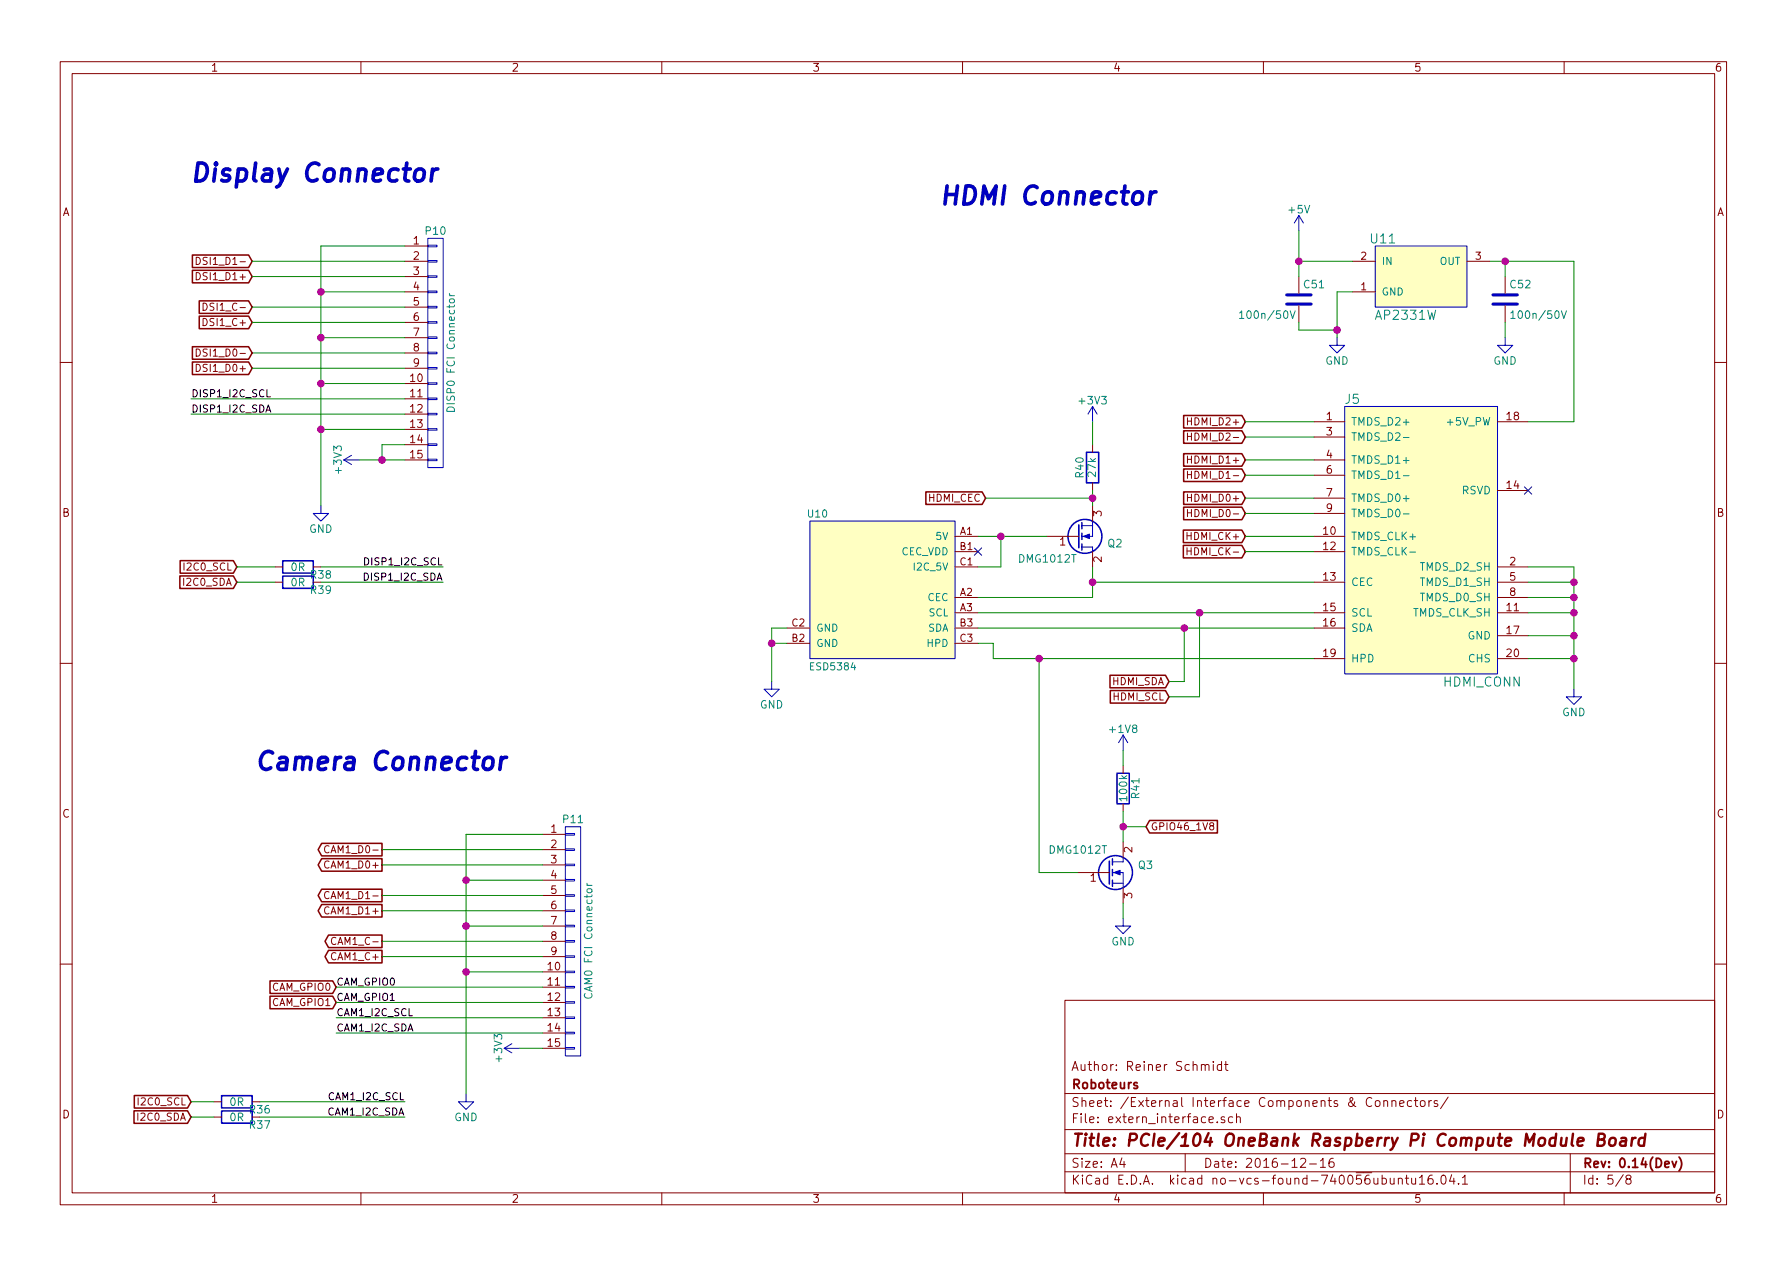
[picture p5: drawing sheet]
EESchema Schematic File Version 2
LIBS:power
LIBS:device
LIBS:transistors
LIBS:conn
LIBS:linear
LIBS:regul
LIBS:74xx
LIBS:cmos4000
LIBS:adc-dac
LIBS:memory
LIBS:xilinx
LIBS:microcontrollers
LIBS:dsp
LIBS:microchip
LIBS:analog_switches
LIBS:motorola
LIBS:texas
LIBS:intel
LIBS:audio
LIBS:interface
LIBS:digital-audio
LIBS:philips
LIBS:display
LIBS:cypress
LIBS:siliconi
LIBS:opto
LIBS:atmel
LIBS:contrib
LIBS:valves
LIBS:ddr2_sodimm
LIBS:raspberry_pi_+_conn
LIBS:onebank
LIBS:fdc5614p
LIBS:pam2306a
LIBS:dmmt5401
LIBS:ap7115
LIBS:dips-s
LIBS:LAN9514I-JZX
LIBS:ts3usb3031
LIBS:93lc66a
LIBS:rj45-0011d01bnl
LIBS:micro_usb
LIBS:video
LIBS:ttl_ieee
LIBS:transf
LIBS:switches
LIBS:supertex
LIBS:stm32
LIBS:stm8
LIBS:silabs
LIBS:sensors
LIBS:rfcom
LIBS:relays
LIBS:references
LIBS:pspice
LIBS:powerint
LIBS:onsemi
LIBS:nxp_armmcu
LIBS:nordicsemi
LIBS:msp430
LIBS:motor_drivers
LIBS:microchip_pic32mcu
LIBS:microchip_pic18mcu
LIBS:microchip_pic16mcu
LIBS:microchip_pic12mcu
LIBS:microchip_pic10mcu
LIBS:microchip_dspic33dsc
LIBS:maxim
LIBS:logo
LIBS:ir
LIBS:hc11
LIBS:graphic
LIBS:gennum
LIBS:ftdi
LIBS:elec-unifil
LIBS:diode
LIBS:dc-dc
LIBS:cmos_ieee
LIBS:brooktre
LIBS:analog_devices
LIBS:actel
LIBS:ac-dc
LIBS:Zilog
LIBS:Xicor
LIBS:Power_Management
LIBS:Oscillators
LIBS:Lattice
LIBS:ESD_Protection
LIBS:Altera
LIBS:74xgxx
LIBS:w_vacuum
LIBS:w_transistor
LIBS:w_rtx
LIBS:w_relay
LIBS:w_opto
LIBS:w_microcontrollers
LIBS:w_memory
LIBS:w_logic
LIBS:w_device
LIBS:w_connectors
LIBS:w_analog
LIBS:ESP8266
LIBS:usb_a_dual
LIBS:hdmi_conn
LIBS:esd5384
LIBS:ap2331w
LIBS:hole
LIBS:h1102
LIBS:RPi PCIe104 OB Compute Mod-cache
EELAYER 26 0
EELAYER END
$Descr A4 11693 8268
encoding utf-8
Sheet 5 8
Title "PCIe/104 OneBank Raspberry Pi Compute Module Board"
Date "2016-12-16"
Rev "0.14(Dev)"
Comp "Roboteurs"
Comment1 "Author: Reiner Schmidt"
Comment2 ""
Comment3 ""
Comment4 ""
$EndDescr
$Comp
L HDMI_CONN J5
U 1 1
P 8800 2750
F 0 "J5" H 8850 2900 60 0000 C CNN
F 1 "HDMI_CONN" H 9700 1050 60 0000 C CNN
F 2 "project_foot:10029449-111RLF" H 8400 3650 60 0001 C CNN
F 3 "" H 8400 3650 60 0000 C CNN
F 4 "10029449-111RLF" H 0 0 50 0001 C CNN "manf#"
F 5 "649-10029449-111RLF " H 0 0 50 0001 C CNN "mouser#"
	1    8800 2750
	1    0    0    -1  
$EndComp
$Comp
L GND #PWR076
U 1 1
P 10300 4500
F 0 "#PWR076" H 10300 4250 50 0001 C CNN
F 1 "GND" H 10300 4350 50 0000 C CNN
F 2 "" H 10300 4500 50 0000 C CNN
F 3 "" H 10300 4500 50 0000 C CNN
	1    10300 4500
	1    0    0    -1  
$EndComp
$Comp
L R R40
U 1 1
P 7150 3050
F 0 "R40" V 7230 3050 50 0000 C CNN
F 1 "27k" V 7150 3050 50 0000 C CNN
F 2 "w_smd_resistors:r_0402" V 7080 3050 50 0001 C CNN
F 3 "" H 7150 3050 50 0000 C CNN
F 4 "ERJ-2GEJ273X" H 0 0 50 0001 C CNN "manf#"
F 5 "667-ERJ-2GEJ273X" H 0 0 50 0001 C CNN "mouser#"
	1    7150 3050
	-1   0    0    1   
$EndComp
$Comp
L +3V3 #PWR077
U 1 1
P 7150 2750
F 0 "#PWR077" H 7150 2600 50 0001 C CNN
F 1 "+3V3" H 7150 2890 50 0000 C CNN
F 2 "" H 7150 2750 50 0000 C CNN
F 3 "" H 7150 2750 50 0000 C CNN
	1    7150 2750
	1    0    0    -1  
$EndComp
$Comp
L ESD5384 U10
U 1 1
P 5800 3850
F 0 "U10" H 5350 4350 47 0000 C CNN
F 1 "ESD5384" H 5450 3350 47 0000 C CNN
F 2 "project_foot:WLCSP9" H 5800 3850 118 0001 C CNN
F 3 "" H 5800 3850 118 0001 C CNN
F 4 "ESD5384NCTBG" H 0 0 50 0001 C CNN "manf#"
F 5 "863-ESD5384NCTBG " H 0 0 50 0001 C CNN "mouser#"
	1    5800 3850
	1    0    0    -1  
$EndComp
$Comp
L GND #PWR078
U 1 1
P 7350 6000
F 0 "#PWR078" H 7350 5750 50 0001 C CNN
F 1 "GND" H 7350 5850 50 0000 C CNN
F 2 "" H 7350 6000 50 0000 C CNN
F 3 "" H 7350 6000 50 0000 C CNN
	1    7350 6000
	1    0    0    -1  
$EndComp
$Comp
L +1V8 #PWR079
U 1 1
P 7350 4900
F 0 "#PWR079" H 7350 4750 50 0001 C CNN
F 1 "+1V8" H 7350 5040 50 0000 C CNN
F 2 "" H 7350 4900 50 0000 C CNN
F 3 "" H 7350 4900 50 0000 C CNN
	1    7350 4900
	1    0    0    -1  
$EndComp
$Comp
L AP2331W U11
U 1 1
P 9000 1500
F 0 "U11" H 9050 1450 60 0000 C CNN
F 1 "AP2331W" H 9200 950 60 0000 C CNN
F 2 "w_smd_trans:sot23" H 9000 1500 60 0001 C CNN
F 3 "" H 9000 1500 60 0001 C CNN
F 4 "AP2331W-7" H 0 0 50 0001 C CNN "manf#"
F 5 "621-AP2331W-7 " H 0 0 50 0001 C CNN "mouser#"
	1    9000 1500
	1    0    0    -1  
$EndComp
$Comp
L C C52
U 1 1
P 9850 1950
F 0 "C52" H 9875 2050 50 0000 L CNN
F 1 "100n/50V" H 9875 1850 50 0000 L CNN
F 2 "w_smd_cap:c_0402" H 9888 1800 50 0001 C CNN
F 3 "" H 9850 1950 50 0000 C CNN
F 4 "GRM155R71H104KE14J" H 0 0 50 0001 C CNN "manf#"
F 5 "81-GRM155R71H104KE4J" H 0 0 50 0001 C CNN "mouser#"
	1    9850 1950
	1    0    0    -1  
$EndComp
$Comp
L GND #PWR080
U 1 1
P 9850 2200
F 0 "#PWR080" H 9850 1950 50 0001 C CNN
F 1 "GND" H 9850 2050 50 0000 C CNN
F 2 "" H 9850 2200 50 0000 C CNN
F 3 "" H 9850 2200 50 0000 C CNN
	1    9850 2200
	1    0    0    -1  
$EndComp
$Comp
L GND #PWR081
U 1 1
P 8750 2200
F 0 "#PWR081" H 8750 1950 50 0001 C CNN
F 1 "GND" H 8750 2050 50 0000 C CNN
F 2 "" H 8750 2200 50 0000 C CNN
F 3 "" H 8750 2200 50 0000 C CNN
	1    8750 2200
	1    0    0    -1  
$EndComp
$Comp
L C C51
U 1 1
P 8500 1950
F 0 "C51" H 8525 2050 50 0000 L CNN
F 1 "100n/50V" H 8100 1850 50 0000 L CNN
F 2 "w_smd_cap:c_0402" H 8538 1800 50 0001 C CNN
F 3 "" H 8500 1950 50 0000 C CNN
F 4 "GRM155R71H104KE14J" H 0 0 50 0001 C CNN "manf#"
F 5 "81-GRM155R71H104KE4J" H 0 0 50 0001 C CNN "mouser#"
	1    8500 1950
	1    0    0    -1  
$EndComp
$Comp
L +5V #PWR082
U 1 1
P 8500 1500
F 0 "#PWR082" H 8500 1350 50 0001 C CNN
F 1 "+5V" H 8500 1640 50 0000 C CNN
F 2 "" H 8500 1500 50 0000 C CNN
F 3 "" H 8500 1500 50 0000 C CNN
	1    8500 1500
	1    0    0    -1  
$EndComp
$Comp
L R R41
U 1 1
P 7350 5150
F 0 "R41" V 7430 5150 50 0000 C CNN
F 1 "100k" V 7350 5150 50 0000 C CNN
F 2 "w_smd_resistors:r_0402" V 7280 5150 50 0001 C CNN
F 3 "" H 7350 5150 50 0000 C CNN
F 4 "ERJ-2GEJ104X" H 0 0 50 0001 C CNN "manf#"
F 5 "667-ERJ-2GEJ104X" H 0 0 50 0001 C CNN "mouser#"
	1    7350 5150
	1    0    0    -1  
$EndComp
$Comp
L CONN_01X15 P11
U 1 1
P 3750 6150
F 0 "P11" H 3750 6950 50 0000 C CNN
F 1 "CAM0 FCI Connector" V 3850 6150 50 0000 C CNN
F 2 "project_foot:1-84952-5" H 3750 6150 50 0001 C CNN
F 3 "" H 3750 6150 50 0000 C CNN
F 4 "1-84952-5" H 0 0 50 0001 C CNN "manf#"
F 5 "571-1-84952-5 " H 0 0 50 0001 C CNN "mouser#"
	1    3750 6150
	1    0    0    -1  
$EndComp
$Comp
L +3V3 #PWR083
U 1 1
P 3400 6850
F 0 "#PWR083" H 3400 6700 50 0001 C CNN
F 1 "+3V3" H 3400 6990 50 0000 C CNN
F 2 "" H 3400 6850 50 0000 C CNN
F 3 "" H 3400 6850 50 0000 C CNN
	1    3400 6850
	0    -1   -1   0   
$EndComp
$Comp
L GND #PWR084
U 1 1
P 3050 7150
F 0 "#PWR084" H 3050 6900 50 0001 C CNN
F 1 "GND" H 3050 7000 50 0000 C CNN
F 2 "" H 3050 7150 50 0000 C CNN
F 3 "" H 3050 7150 50 0000 C CNN
	1    3050 7150
	1    0    0    -1  
$EndComp
$Comp
L CONN_01X15 P10
U 1 1
P 2850 2300
F 0 "P10" H 2850 3100 50 0000 C CNN
F 1 "DISP0 FCI Connector" V 2950 2300 50 0000 C CNN
F 2 "project_foot:1-84952-5" H 2850 2300 50 0001 C CNN
F 3 "" H 2850 2300 50 0000 C CNN
F 4 "1-84952-5" H 0 0 50 0001 C CNN "manf#"
F 5 "571-1-84952-5 " H 0 0 50 0001 C CNN "mouser#"
	1    2850 2300
	1    0    0    -1  
$EndComp
$Comp
L +3V3 #PWR085
U 1 1
P 2350 3000
F 0 "#PWR085" H 2350 2850 50 0001 C CNN
F 1 "+3V3" H 2350 3140 50 0000 C CNN
F 2 "" H 2350 3000 50 0000 C CNN
F 3 "" H 2350 3000 50 0000 C CNN
	1    2350 3000
	0    -1   -1   0   
$EndComp
$Comp
L GND #PWR086
U 1 1
P 2100 3300
F 0 "#PWR086" H 2100 3050 50 0001 C CNN
F 1 "GND" H 2100 3150 50 0000 C CNN
F 2 "" H 2100 3300 50 0000 C CNN
F 3 "" H 2100 3300 50 0000 C CNN
	1    2100 3300
	1    0    0    -1  
$EndComp
$Comp
L Q_NMOS_GDS Q2
U 1 1
P 7050 3500
F 0 "Q2" H 7350 3550 50 0000 R CNN
F 1 "DMG1012T" H 7050 3650 50 0000 R CNN
F 2 "project_foot:SOT523" H 7250 3600 50 0001 C CNN
F 3 "" H 7050 3500 50 0000 C CNN
F 4 "DMG1012T-7" H 0 0 50 0001 C CNN "manf#"
F 5 "621-DMG1012T-7 " H 0 0 50 0001 C CNN "mouser#"
	1    7050 3500
	1    0    0    1   
$EndComp
$Comp
L Q_NMOS_GDS Q3
U 1 1
P 7250 5700
F 0 "Q3" H 7550 5750 50 0000 R CNN
F 1 "DMG1012T" H 7250 5850 50 0000 R CNN
F 2 "project_foot:SOT523" H 7450 5800 50 0001 C CNN
F 3 "" H 7250 5700 50 0000 C CNN
F 4 "DMG1012T-7" H 0 0 50 0001 C CNN "manf#"
F 5 "621-DMG1012T-7 " H 0 0 50 0001 C CNN "mouser#"
	1    7250 5700
	1    0    0    -1  
$EndComp
$Comp
L R R36
U 1 1
P 1550 7200
F 0 "R36" V 1600 7350 50 0000 C CNN
F 1 "0R" V 1550 7200 50 0000 C CNN
F 2 "w_smd_resistors:r_0402" V 1480 7200 50 0001 C CNN
F 3 "" H 1550 7200 50 0000 C CNN
F 4 "CRCW04020000Z0ED" H 0 0 50 0001 C CNN "manf#"
F 5 "71-CRCW0402-0-E3" H 0 0 50 0001 C CNN "mouser#"
	1    1550 7200
	0    1    1    0   
$EndComp
$Comp
L R R37
U 1 1
P 1550 7300
F 0 "R37" V 1600 7450 50 0000 C CNN
F 1 "0R" V 1550 7300 50 0000 C CNN
F 2 "w_smd_resistors:r_0402" V 1480 7300 50 0001 C CNN
F 3 "" H 1550 7300 50 0000 C CNN
F 4 "CRCW04020000Z0ED" H 0 0 50 0001 C CNN "manf#"
F 5 "71-CRCW0402-0-E3" H 0 0 50 0001 C CNN "mouser#"
	1    1550 7300
	0    1    1    0   
$EndComp
$Comp
L R R38
U 1 1
P 1950 3700
F 0 "R38" V 2000 3850 50 0000 C CNN
F 1 "0R" V 1950 3700 50 0000 C CNN
F 2 "w_smd_resistors:r_0402" V 1880 3700 50 0001 C CNN
F 3 "" H 1950 3700 50 0000 C CNN
F 4 "CRCW04020000Z0ED" H 0 0 50 0001 C CNN "manf#"
F 5 "71-CRCW0402-0-E3" H 0 0 50 0001 C CNN "mouser#"
	1    1950 3700
	0    1    1    0   
$EndComp
$Comp
L R R39
U 1 1
P 1950 3800
F 0 "R39" V 2000 3950 50 0000 C CNN
F 1 "0R" V 1950 3800 50 0000 C CNN
F 2 "w_smd_resistors:r_0402" V 1880 3800 50 0001 C CNN
F 3 "" H 1950 3800 50 0000 C CNN
F 4 "CRCW04020000Z0ED" H 0 0 50 0001 C CNN "manf#"
F 5 "71-CRCW0402-0-E3" H 0 0 50 0001 C CNN "mouser#"
	1    1950 3800
	0    1    1    0   
$EndComp
$Comp
L GND #PWR087
U 1 1
P 5050 4450
F 0 "#PWR087" H 5050 4200 50 0001 C CNN
F 1 "GND" H 5050 4300 50 0000 C CNN
F 2 "" H 5050 4450 50 0000 C CNN
F 3 "" H 5050 4450 50 0000 C CNN
	1    5050 4450
	1    0    0    -1  
$EndComp
Text GLabel 8150 3600 0    47   Input ~ 0
HDMI_CK-
Text GLabel 8150 3500 0    47   Input ~ 0
HDMI_CK+
Text GLabel 8150 3350 0    47   Input ~ 0
HDMI_D0-
Text GLabel 8150 3250 0    47   Input ~ 0
HDMI_D0+
Text GLabel 8150 3100 0    47   Input ~ 0
HDMI_D1-
Text GLabel 8150 3000 0    47   Input ~ 0
HDMI_D1+
Text GLabel 8150 2850 0    47   Input ~ 0
HDMI_D2-
Text GLabel 8150 2750 0    47   Input ~ 0
HDMI_D2+
Text GLabel 6450 3250 0    47   Input ~ 0
HDMI_CEC
Text GLabel 7650 4450 0    47   Input ~ 0
HDMI_SDA
Text GLabel 7650 4550 0    47   Input ~ 0
HDMI_SCL
Text GLabel 7500 5400 2    47   Input ~ 0
GPIO46_1V8
Text Notes 7600 1350 2    118  Italic 24
HDMI Connector
Text GLabel 2500 5650 0    47   Output ~ 0
CAM1_D0+
Text GLabel 2500 5550 0    47   Output ~ 0
CAM1_D0-
Text GLabel 2500 6250 0    47   Output ~ 0
CAM1_C+
Text GLabel 2500 6150 0    47   Output ~ 0
CAM1_C-
Text GLabel 2500 5950 0    47   Output ~ 0
CAM1_D1+
Text GLabel 2500 5850 0    47   Output ~ 0
CAM1_D1-
Text Label 2200 6650 0    47   ~ 0
CAM1_I2C_SCL
Text Label 2200 6750 0    47   ~ 0
CAM1_I2C_SDA
Text Label 2200 6450 0    47   ~ 0
CAM_GPIO0
Text Label 2200 6550 0    47   ~ 0
CAM_GPIO1
Text GLabel 1650 1700 0    47   Input ~ 0
DSI1_D1-
Text GLabel 1650 1800 0    47   Input ~ 0
DSI1_D1+
Text GLabel 1650 2300 0    47   Input ~ 0
DSI1_D0-
Text GLabel 1650 2400 0    47   Input ~ 0
DSI1_D0+
Text GLabel 1650 2000 0    47   Input ~ 0
DSI1_C-
Text GLabel 1650 2100 0    47   Input ~ 0
DSI1_C+
Text Notes 2900 1200 2    118  Italic 24
Display Connector\n
Text Notes 3350 5050 2    118  Italic 24
Camera Connector\n
Text GLabel 2200 6450 0    47   Input ~ 0
CAM_GPIO0
Text GLabel 2200 6550 0    47   Input ~ 0
CAM_GPIO1
Text GLabel 1250 7300 0    47   Input ~ 0
I2C0_SDA
Text GLabel 1250 7200 0    47   Input ~ 0
I2C0_SCL
Text Label 2650 7300 2    47   ~ 0
CAM1_I2C_SDA
Text Label 2650 7200 2    47   ~ 0
CAM1_I2C_SCL
Text GLabel 1550 3800 0    47   Input ~ 0
I2C0_SDA
Text GLabel 1550 3700 0    47   Input ~ 0
I2C0_SCL
Text Label 2900 3800 2    47   ~ 0
DISP1_I2C_SDA
Text Label 2900 3700 2    47   ~ 0
DISP1_I2C_SCL
Text Label 1250 2600 0    47   ~ 0
DISP1_I2C_SCL
Text Label 1250 2700 0    47   ~ 0
DISP1_I2C_SDA
Wire Wire Line
	8150 2750 8600 2750
Wire Wire Line
	8600 2850 8150 2850
Wire Wire Line
	8150 3000 8600 3000
Wire Wire Line
	8600 3100 8150 3100
Wire Wire Line
	8150 3250 8600 3250
Wire Wire Line
	8600 3350 8150 3350
Wire Wire Line
	8150 3500 8600 3500
Wire Wire Line
	8600 3600 8150 3600
Wire Wire Line
	10300 4300 10000 4300
Wire Wire Line
	10300 3700 10300 4500
Wire Wire Line
	10000 4150 10300 4150
Wire Wire Line
	10000 4000 10300 4000
Wire Wire Line
	10000 3900 10300 3900
Wire Wire Line
	10000 3800 10300 3800
Wire Wire Line
	10000 3700 10300 3700
Wire Wire Line
	8600 3800 7150 3800
Wire Wire Line
	7150 3700 7150 3900
Wire Wire Line
	7150 2750 7150 2900
Wire Wire Line
	7150 3200 7150 3300
Wire Wire Line
	6400 3500 6850 3500
Wire Wire Line
	6400 3700 6550 3700
Wire Wire Line
	6550 3700 6550 3500
Wire Wire Line
	6450 3250 7150 3250
Wire Wire Line
	7150 3900 6400 3900
Wire Wire Line
	6400 4000 8600 4000
Wire Wire Line
	6400 4100 8600 4100
Wire Wire Line
	7650 4450 7750 4450
Wire Wire Line
	7750 4450 7750 4100
Wire Wire Line
	7650 4550 7850 4550
Wire Wire Line
	7850 4550 7850 4000
Wire Wire Line
	6500 4300 8600 4300
Wire Wire Line
	6500 4300 6500 4200
Wire Wire Line
	6500 4200 6400 4200
Wire Wire Line
	7350 5900 7350 6000
Wire Wire Line
	7350 5300 7350 5500
Wire Wire Line
	7500 5400 7350 5400
Wire Wire Line
	7050 5700 6800 5700
Wire Wire Line
	6800 5700 6800 4300
Wire Wire Line
	9750 1700 10300 1700
Wire Wire Line
	10300 1700 10300 2750
Wire Wire Line
	10300 2750 10000 2750
Wire Wire Line
	9850 1800 9850 1700
Wire Wire Line
	9850 2100 9850 2200
Wire Wire Line
	8500 2100 8500 2150
Wire Wire Line
	8500 2150 8750 2150
Wire Wire Line
	8750 1900 8750 2200
Wire Wire Line
	8750 1900 8850 1900
Wire Wire Line
	8850 1700 8500 1700
Wire Wire Line
	8500 1500 8500 1800
Wire Wire Line
	7350 4900 7350 5000
Wire Wire Line
	2500 5550 3550 5550
Wire Wire Line
	3550 5650 2500 5650
Wire Wire Line
	2500 5850 3550 5850
Wire Wire Line
	3550 5950 2500 5950
Wire Wire Line
	2500 6150 3550 6150
Wire Wire Line
	3550 6250 2500 6250
Wire Wire Line
	3400 6850 3550 6850
Wire Wire Line
	3050 6350 3550 6350
Wire Wire Line
	3050 5450 3050 7150
Wire Wire Line
	3050 6050 3550 6050
Wire Wire Line
	3050 5750 3550 5750
Wire Wire Line
	3550 5450 3050 5450
Wire Wire Line
	3550 6450 2200 6450
Wire Wire Line
	3550 6550 2200 6550
Wire Wire Line
	2350 3000 2650 3000
Wire Wire Line
	2650 2900 2500 2900
Wire Wire Line
	2500 2900 2500 3000
Wire Wire Line
	2100 1600 2100 3300
Wire Wire Line
	2100 2500 2650 2500
Wire Wire Line
	2100 2200 2650 2200
Wire Wire Line
	2100 1900 2650 1900
Wire Wire Line
	2650 1600 2100 1600
Wire Wire Line
	1650 1700 2650 1700
Wire Wire Line
	2650 1800 1650 1800
Wire Wire Line
	1650 2000 2650 2000
Wire Wire Line
	2650 2100 1650 2100
Wire Wire Line
	1650 2300 2650 2300
Wire Wire Line
	2650 2400 1650 2400
Wire Wire Line
	2650 2800 2100 2800
Wire Wire Line
	1700 7200 2650 7200
Wire Wire Line
	1700 7300 2650 7300
Wire Wire Line
	1250 2600 2650 2600
Wire Wire Line
	1250 2700 2650 2700
Wire Wire Line
	2900 3700 2100 3700
Wire Wire Line
	2100 3800 2900 3800
Wire Wire Line
	1400 7200 1250 7200
Wire Wire Line
	1250 7300 1400 7300
Wire Wire Line
	1800 3700 1550 3700
Wire Wire Line
	1550 3800 1800 3800
Wire Wire Line
	3550 6650 2200 6650
Wire Wire Line
	2200 6750 3550 6750
Wire Wire Line
	5150 4100 5050 4100
Wire Wire Line
	5050 4100 5050 4450
Wire Wire Line
	5150 4200 5050 4200
Connection ~ 10300 4300
Connection ~ 10300 4150
Connection ~ 10300 4000
Connection ~ 10300 3900
Connection ~ 10300 3800
Connection ~ 6550 3500
Connection ~ 7150 3250
Connection ~ 7150 3800
Connection ~ 7750 4100
Connection ~ 7850 4000
Connection ~ 7350 5400
Connection ~ 6800 4300
Connection ~ 9850 1700
Connection ~ 8750 2150
Connection ~ 8500 1700
Connection ~ 3050 6350
Connection ~ 3050 6050
Connection ~ 3050 5750
Connection ~ 2500 3000
Connection ~ 2100 2500
Connection ~ 2100 2200
Connection ~ 2100 1900
Connection ~ 2100 2800
Connection ~ 5050 4200
NoConn ~ 10000 3200
NoConn ~ 6400 3600
$EndSCHEMATC
